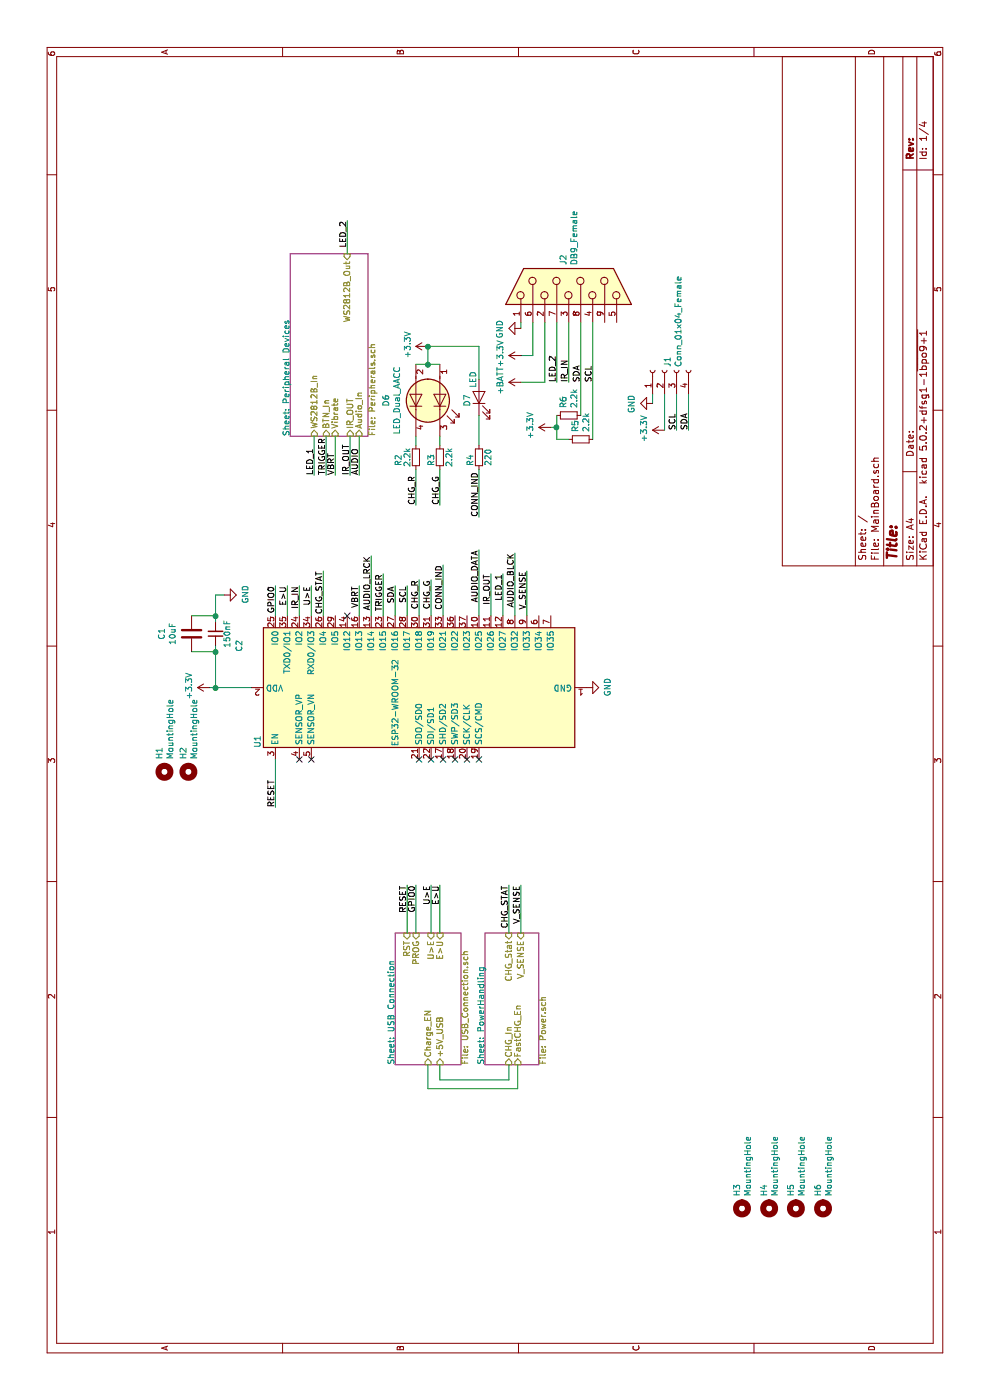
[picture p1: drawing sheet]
EESchema Schematic File Version 4
LIBS:MainBoard-cache
EELAYER 26 0
EELAYER END
$Descr A4 11693 8268
encoding utf-8
Sheet 1 4
Title ""
Date ""
Rev ""
Comp ""
Comment1 ""
Comment2 ""
Comment3 ""
Comment4 ""
$EndDescr
$Comp
L RF_Module:ESP32-WROOM-32 U1
U 1 1
P 5950 3500
F 0 "U1" H 5500 4850 50  0000 C CNN
F 1 "ESP32-WROOM-32" H 5825 3700 50  0000 C CNN
F 2 "RF_Module:ESP32-WROOM-32" H 5950 2000 50  0001 C CNN
F 3 "https://www.espressif.com/sites/default/files/documentation/esp32-wroom-32_datasheet_en.pdf" H 5650 3550 50  0001 C CNN
F 4 "1904-1025-1-ND" H 5950 3500 50  0001 C CNN "Digi-Key"
F 5 "ESP32-WROOM-32D (16MB)" H 5950 3500 50  0001 C CNN "MPN"
	1    5950 3500
	1    0    0    -1  
$EndComp
$Sheet
S 2800 4050 1100 450 
U 5C2BB052
F0 "PowerHandling" 50
F1 "Power.sch" 50
F2 "CHG_In" I L 2800 4250 50 
F3 "CHG_Stat" I R 3900 4250 50 
F4 "V_SENSE" I R 3900 4350 50 
F5 "FastCHG_En" I L 2800 4325 50 
$EndSheet
$Sheet
S 2800 3300 1100 550 
U 5C2BC95D
F0 "USB Connection" 50
F1 "USB_Connection.sch" 50
F2 "RST" I R 3900 3400 50 
F3 "PROG" I R 3900 3475 50 
F4 "U>E" I R 3900 3600 50 
F5 "E>U" I R 3900 3675 50 
F6 "+5V_USB" I L 2800 3675 50 
F7 "Charge_EN" I L 2800 3575 50 
$EndSheet
Wire Wire Line
	5350 2300 4950 2300
Text Label 4950 2300 0    50   ~ 0
RESET
Text Label 4300 3400 2    50   ~ 0
RESET
Wire Wire Line
	3900 3400 4300 3400
Wire Wire Line
	3900 3475 4300 3475
Text Label 4300 3475 2    50   ~ 0
GPIO0
Text Label 4300 3600 2    50   ~ 0
U>E
Text Label 4300 3675 2    50   ~ 0
E>U
Wire Wire Line
	3900 3600 4300 3600
Wire Wire Line
	3900 3675 4300 3675
Wire Wire Line
	6550 2600 6800 2600
Text Label 6800 2600 2    50   ~ 0
U>E
Text Label 6800 2400 2    50   ~ 0
E>U
Wire Wire Line
	6800 2400 6550 2400
Wire Wire Line
	6550 2300 6800 2300
Text Label 6800 2300 2    50   ~ 0
GPIO0
NoConn ~ 5350 3500
NoConn ~ 5350 3600
NoConn ~ 5350 3700
NoConn ~ 5350 3800
NoConn ~ 5350 3900
NoConn ~ 5350 4000
$Comp
L power:GND #PWR0101
U 1 1
P 5950 4900
F 0 "#PWR0101" H 5950 4650 50  0001 C CNN
F 1 "GND" H 5955 4727 50  0000 C CNN
F 2 "" H 5950 4900 50  0001 C CNN
F 3 "" H 5950 4900 50  0001 C CNN
	1    5950 4900
	1    0    0    -1  
$EndComp
Wire Wire Line
	2800 3675 2675 3675
Wire Wire Line
	2675 3675 2675 4250
Wire Wire Line
	2675 4250 2800 4250
NoConn ~ 5350 2600
NoConn ~ 5350 2500
$Comp
L power:+3.3V #PWR0102
U 1 1
P 5950 1750
F 0 "#PWR0102" H 5950 1600 50  0001 C CNN
F 1 "+3.3V" H 5965 1923 50  0000 C CNN
F 2 "" H 5950 1750 50  0001 C CNN
F 3 "" H 5950 1750 50  0001 C CNN
	1    5950 1750
	1    0    0    -1  
$EndComp
Wire Wire Line
	5950 1750 5950 1800
$Comp
L Device:C C1
U 1 1
P 6400 1600
F 0 "C1" V 6148 1600 50  0000 C CNN
F 1 "10uF" V 6239 1600 50  0000 C CNN
F 2 "Capacitor_SMD:C_0603_1608Metric" H 6438 1450 50  0001 C CNN
F 3 "~" H 6400 1600 50  0001 C CNN
	1    6400 1600
	0    1    1    0   
$EndComp
$Comp
L Device:C_Small C2
U 1 1
P 6400 1800
F 0 "C2" V 6200 1900 50  0000 C CNN
F 1 "150nF" V 6300 1800 50  0000 C CNN
F 2 "Capacitor_SMD:C_0603_1608Metric" H 6400 1800 50  0001 C CNN
F 3 "~" H 6400 1800 50  0001 C CNN
	1    6400 1800
	0    -1   -1   0   
$EndComp
Wire Wire Line
	6250 1600 6250 1800
Wire Wire Line
	6250 1800 5950 1800
Connection ~ 5950 1800
Wire Wire Line
	5950 1800 5950 2100
Wire Wire Line
	6250 1800 6300 1800
Connection ~ 6250 1800
Wire Wire Line
	6500 1800 6550 1800
Wire Wire Line
	6725 1800 6725 1875
Wire Wire Line
	6550 1600 6550 1800
Connection ~ 6550 1800
Wire Wire Line
	6550 1800 6725 1800
$Comp
L power:GND #PWR0103
U 1 1
P 6725 1875
F 0 "#PWR0103" H 6725 1625 50  0001 C CNN
F 1 "GND" H 6730 1702 50  0000 C CNN
F 2 "" H 6725 1875 50  0001 C CNN
F 3 "" H 6725 1875 50  0001 C CNN
	1    6725 1875
	1    0    0    -1  
$EndComp
NoConn ~ 6550 2900
$Sheet
S 8050 2425 1525 650 
U 5C2D6974
F0 "Peripheral Devices" 50
F1 "Peripherals.sch" 50
F2 "WS2812B_In" I L 8050 2625 50 
F3 "WS2812B_Out" I R 9575 2900 50 
F4 "BTN_In" I L 8050 2725 50 
F5 "Vibrate" I L 8050 2800 50 
F6 "IR_OUT" I L 8050 2925 50 
F7 "Audio_In" I L 8050 3000 50 
$EndSheet
Wire Wire Line
	2800 3575 2600 3575
Wire Wire Line
	2600 4325 2800 4325
$Comp
L Connector:DB9_Female J2
U 1 1
P 9300 4750
F 0 "J2" H 9479 4796 50  0000 L CNN
F 1 "DB9_Female" H 9479 4705 50  0000 L CNN
F 2 "Connector_Dsub:DSUB-9_Female_Horizontal_P2.77x2.84mm_EdgePinOffset4.94mm_Housed_MountingHolesOffset7.48mm" H 9300 4750 50  0001 C CNN
F 3 " ~" H 9300 4750 50  0001 C CNN
F 4 "AE10921-ND" H 9300 4750 50  0001 C CNN "Digi-Key"
F 5 "A-DF 09 A/KG-T2S" H 9300 4750 50  0001 C CNN "MPN"
	1    9300 4750
	1    0    0    -1  
$EndComp
Wire Wire Line
	9000 4350 8950 4350
$Comp
L power:GND #PWR0104
U 1 1
P 8950 4350
F 0 "#PWR0104" H 8950 4100 50  0001 C CNN
F 1 "GND" H 8955 4177 50  0000 C CNN
F 2 "" H 8950 4350 50  0001 C CNN
F 3 "" H 8950 4350 50  0001 C CNN
	1    8950 4350
	-1   0    0    1   
$EndComp
Wire Wire Line
	9000 4450 8725 4450
Wire Wire Line
	8725 4450 8725 4350
$Comp
L power:+3.3V #PWR0105
U 1 1
P 8725 4350
F 0 "#PWR0105" H 8725 4200 50  0001 C CNN
F 1 "+3.3V" H 8740 4523 50  0000 C CNN
F 2 "" H 8725 4350 50  0001 C CNN
F 3 "" H 8725 4350 50  0001 C CNN
	1    8725 4350
	1    0    0    -1  
$EndComp
Wire Wire Line
	9000 4550 8500 4550
Wire Wire Line
	8500 4550 8500 4350
$Comp
L power:+BATT #PWR0106
U 1 1
P 8500 4350
F 0 "#PWR0106" H 8500 4200 50  0001 C CNN
F 1 "+BATT" H 8515 4523 50  0000 C CNN
F 2 "" H 8500 4350 50  0001 C CNN
F 3 "" H 8500 4350 50  0001 C CNN
	1    8500 4350
	1    0    0    -1  
$EndComp
Wire Wire Line
	6550 4000 7100 4000
Text Label 7100 4000 2    50   ~ 0
AUDIO_DATA
Text Label 7725 3000 0    50   ~ 0
AUDIO
Wire Wire Line
	7725 3000 8050 3000
Wire Wire Line
	6550 4100 6900 4100
Text Label 6900 4100 2    50   ~ 0
IR_OUT
Text Label 7725 2925 0    50   ~ 0
IR_OUT
Wire Wire Line
	7725 2925 8050 2925
Wire Wire Line
	6550 4200 6900 4200
Text Label 6900 4200 2    50   ~ 0
LED_1
Wire Wire Line
	8050 2625 7725 2625
Text Label 7725 2625 0    50   ~ 0
LED_1
Text Label 9850 2900 2    50   ~ 0
LED_2
Wire Wire Line
	9575 2900 9850 2900
Wire Wire Line
	9000 4650 8500 4650
Text Label 8500 4650 0    50   ~ 0
LED_2
Text Label 6925 4400 2    50   ~ 0
V_SENSE
Wire Wire Line
	3900 4350 4300 4350
Text Label 4300 4350 2    50   ~ 0
V_SENSE
Wire Wire Line
	6925 4400 6550 4400
Wire Wire Line
	6550 3000 6800 3000
Text Label 6800 3000 2    50   ~ 0
VBRT
Text Label 7725 2800 0    50   ~ 0
VBRT
Wire Wire Line
	7725 2800 8050 2800
Wire Wire Line
	8050 2725 7725 2725
Text Label 7725 2725 0    50   ~ 0
TRIGGER
Text Label 6900 3200 2    50   ~ 0
TRIGGER
Wire Wire Line
	6900 3200 6550 3200
$Comp
L Device:R_Small R2
U 1 1
P 7875 3475
F 0 "R2" V 7725 3450 50  0000 C CNN
F 1 "2.2k" V 7800 3475 50  0000 C CNN
F 2 "Resistor_SMD:R_0603_1608Metric" H 7875 3475 50  0001 C CNN
F 3 "~" H 7875 3475 50  0001 C CNN
	1    7875 3475
	0    1    1    0   
$EndComp
$Comp
L Device:R_Small R3
U 1 1
P 7875 3675
F 0 "R3" V 7800 3650 50  0000 C CNN
F 1 "2.2k" V 7950 3675 50  0000 C CNN
F 2 "Resistor_SMD:R_0603_1608Metric" H 7875 3675 50  0001 C CNN
F 3 "~" H 7875 3675 50  0001 C CNN
	1    7875 3675
	0    1    1    0   
$EndComp
Wire Wire Line
	7975 3675 8050 3675
Wire Wire Line
	7975 3475 8050 3475
$Comp
L power:+3.3V #PWR0139
U 1 1
P 8800 3575
F 0 "#PWR0139" H 8800 3425 50  0001 C CNN
F 1 "+3.3V" H 8815 3748 50  0000 C CNN
F 2 "" H 8800 3575 50  0001 C CNN
F 3 "" H 8800 3575 50  0001 C CNN
	1    8800 3575
	1    0    0    -1  
$EndComp
Wire Wire Line
	8650 3575 8800 3575
$Comp
L Device:LED D7
U 1 1
P 8375 4000
F 0 "D7" H 8350 4100 50  0000 C CNN
F 1 "LED" H 8525 4050 50  0000 C CNN
F 2 "LED_SMD:LED_0603_1608Metric" H 8375 4000 50  0001 C CNN
F 3 "~" H 8375 4000 50  0001 C CNN
F 4 "1830-1068-1-ND" H 8375 4000 50  0001 C CNN "Digi-Key"
F 5 "IN-S63BT5B" H 8375 4000 50  0001 C CNN "MPN"
	1    8375 4000
	1    0    0    -1  
$EndComp
Wire Wire Line
	8525 4000 8800 4000
Wire Wire Line
	8800 4000 8800 3575
Connection ~ 8800 3575
Wire Wire Line
	8225 4000 7975 4000
$Comp
L Device:R_Small R4
U 1 1
P 7875 4000
F 0 "R4" V 7800 3975 50  0000 C CNN
F 1 "220" V 7950 4000 50  0000 C CNN
F 2 "Resistor_SMD:R_0603_1608Metric" H 7875 4000 50  0001 C CNN
F 3 "~" H 7875 4000 50  0001 C CNN
	1    7875 4000
	0    1    1    0   
$EndComp
$Comp
L Device:LED_Dual_AACC D6
U 1 1
P 8350 3575
F 0 "D6" H 8350 3228 50  0000 C CNN
F 1 "LED_Dual_AACC" H 8350 3319 50  0000 C CNN
F 2 "LED_SMD:LED_RGB_1210" H 8350 3320 50  0001 C CNN
F 3 "~" H 8380 3575 50  0001 C CNN
F 4 "160-1172-1-ND" H 8350 3575 50  0001 C CNN "Digi-Key"
F 5 "LTST-C155GEKT" H 8350 3575 50  0001 C CNN "MPN"
	1    8350 3575
	-1   0    0    1   
$EndComp
Wire Wire Line
	8650 3575 8650 3475
Wire Wire Line
	8650 3575 8650 3675
Connection ~ 8650 3575
$Comp
L Mechanical:MountingHole H1
U 1 1
P 5250 1375
F 0 "H1" H 5350 1421 50  0000 L CNN
F 1 "MountingHole" H 5350 1330 50  0000 L CNN
F 2 "MountingHole:MountingHole_3.2mm_M3_DIN965" H 5250 1375 50  0001 C CNN
F 3 "~" H 5250 1375 50  0001 C CNN
	1    5250 1375
	1    0    0    -1  
$EndComp
$Comp
L Mechanical:MountingHole H2
U 1 1
P 5250 1575
F 0 "H2" H 5350 1621 50  0000 L CNN
F 1 "MountingHole" H 5350 1530 50  0000 L CNN
F 2 "MountingHole:MountingHole_3.2mm_M3_DIN965" H 5250 1575 50  0001 C CNN
F 3 "~" H 5250 1575 50  0001 C CNN
	1    5250 1575
	1    0    0    -1  
$EndComp
Wire Wire Line
	9000 4750 8500 4750
Text Label 8500 4750 0    50   ~ 0
IR_IN
Text Label 8500 4850 0    50   ~ 0
SDA
Text Label 8500 4950 0    50   ~ 0
SCL
Wire Wire Line
	6550 2500 6800 2500
Text Label 6800 2500 2    50   ~ 0
IR_IN
Wire Wire Line
	6550 3300 6800 3300
Wire Wire Line
	6550 3400 6800 3400
Text Label 6800 3300 2    50   ~ 0
SDA
Text Label 6800 3400 2    50   ~ 0
SCL
$Comp
L Device:R_Small R6
U 1 1
P 8225 4750
F 0 "R6" H 8284 4796 50  0000 L CNN
F 1 "2.2k" H 8284 4705 50  0000 L CNN
F 2 "Resistor_SMD:R_0603_1608Metric" H 8225 4750 50  0001 C CNN
F 3 "~" H 8225 4750 50  0001 C CNN
	1    8225 4750
	1    0    0    -1  
$EndComp
$Comp
L Device:R_Small R5
U 1 1
P 8025 4850
F 0 "R5" H 8084 4896 50  0000 L CNN
F 1 "2.2k" H 8084 4805 50  0000 L CNN
F 2 "Resistor_SMD:R_0603_1608Metric" H 8025 4850 50  0001 C CNN
F 3 "~" H 8025 4850 50  0001 C CNN
	1    8025 4850
	1    0    0    -1  
$EndComp
Wire Wire Line
	8225 4850 9000 4850
Wire Wire Line
	8025 4950 9000 4950
Wire Wire Line
	8025 4750 8025 4650
Wire Wire Line
	8025 4650 8125 4650
Wire Wire Line
	8125 4650 8125 4600
Connection ~ 8125 4650
Wire Wire Line
	8125 4650 8225 4650
$Comp
L power:+3.3V #PWR0140
U 1 1
P 8125 4600
F 0 "#PWR0140" H 8125 4450 50  0001 C CNN
F 1 "+3.3V" H 8140 4773 50  0000 C CNN
F 2 "" H 8125 4600 50  0001 C CNN
F 3 "" H 8125 4600 50  0001 C CNN
	1    8125 4600
	1    0    0    -1  
$EndComp
$Comp
L Connector:Conn_01x04_Female J1
U 1 1
P 8600 5550
F 0 "J1" H 8627 5526 50  0000 L CNN
F 1 "Conn_01x04_Female" H 8627 5435 50  0000 L CNN
F 2 "Connector_PinSocket_2.54mm:PinSocket_1x04_P2.54mm_Vertical" H 8600 5550 50  0001 C CNN
F 3 "~" H 8600 5550 50  0001 C CNN
	1    8600 5550
	1    0    0    -1  
$EndComp
$Comp
L power:GND #PWR0141
U 1 1
P 8325 5450
F 0 "#PWR0141" H 8325 5200 50  0001 C CNN
F 1 "GND" H 8330 5277 50  0000 C CNN
F 2 "" H 8325 5450 50  0001 C CNN
F 3 "" H 8325 5450 50  0001 C CNN
	1    8325 5450
	-1   0    0    1   
$EndComp
$Comp
L power:+3.3V #PWR0142
U 1 1
P 8100 5550
F 0 "#PWR0142" H 8100 5400 50  0001 C CNN
F 1 "+3.3V" H 8115 5723 50  0000 C CNN
F 2 "" H 8100 5550 50  0001 C CNN
F 3 "" H 8100 5550 50  0001 C CNN
	1    8100 5550
	1    0    0    -1  
$EndComp
Wire Wire Line
	8325 5450 8400 5450
Wire Wire Line
	8400 5550 8100 5550
Wire Wire Line
	8400 5650 8100 5650
Text Label 8100 5650 0    50   ~ 0
SCL
Text Label 8100 5750 0    50   ~ 0
SDA
Wire Wire Line
	8100 5750 8400 5750
$Comp
L Mechanical:MountingHole H3
U 1 1
P 1600 6200
F 0 "H3" H 1700 6246 50  0000 L CNN
F 1 "MountingHole" H 1700 6155 50  0000 L CNN
F 2 "Symbol:KiCad-Logo_5mm_SolderMask" H 1600 6200 50  0001 C CNN
F 3 "~" H 1600 6200 50  0001 C CNN
	1    1600 6200
	1    0    0    -1  
$EndComp
$Comp
L Mechanical:MountingHole H4
U 1 1
P 1600 6425
F 0 "H4" H 1700 6471 50  0000 L CNN
F 1 "MountingHole" H 1700 6380 50  0000 L CNN
F 2 "Symbol:OSHW-Logo_5.7x6mm_SilkScreen" H 1600 6425 50  0001 C CNN
F 3 "~" H 1600 6425 50  0001 C CNN
	1    1600 6425
	1    0    0    -1  
$EndComp
$Comp
L Mechanical:MountingHole H5
U 1 1
P 1600 6650
F 0 "H5" H 1700 6696 50  0000 L CNN
F 1 "MountingHole" H 1700 6605 50  0000 L CNN
F 2 "MainBoard_Rev2:QR_Link" H 1600 6650 50  0001 C CNN
F 3 "~" H 1600 6650 50  0001 C CNN
	1    1600 6650
	1    0    0    -1  
$EndComp
Wire Wire Line
	6550 3700 6975 3700
Text Label 6975 3700 2    50   ~ 0
CONN_IND
Wire Wire Line
	7775 4000 7375 4000
Text Label 7375 4000 0    50   ~ 0
CONN_IND
Wire Wire Line
	7775 3675 7475 3675
Wire Wire Line
	7775 3475 7475 3475
Text Label 7475 3475 0    50   ~ 0
CHG_R
Text Label 7475 3675 0    50   ~ 0
CHG_G
Wire Wire Line
	6550 3500 6850 3500
Wire Wire Line
	6550 3600 6850 3600
Text Label 6850 3500 2    50   ~ 0
CHG_R
Text Label 6850 3600 2    50   ~ 0
CHG_G
$Comp
L Mechanical:MountingHole H6
U 1 1
P 1600 6875
F 0 "H6" H 1700 6921 50  0000 L CNN
F 1 "MountingHole" H 1700 6830 50  0000 L CNN
F 2 "MainBoard_Rev2:DragonIcon" H 1600 6875 50  0001 C CNN
F 3 "~" H 1600 6875 50  0001 C CNN
	1    1600 6875
	1    0    0    -1  
$EndComp
Wire Wire Line
	6550 2700 6925 2700
Text Label 6925 2700 2    50   ~ 0
CHG_STAT
Wire Wire Line
	3900 4250 4300 4250
Text Label 4300 4250 2    50   ~ 0
CHG_STAT
Wire Wire Line
	2600 3575 2600 4325
Wire Wire Line
	6550 4300 7075 4300
Text Label 7075 4300 2    50   ~ 0
AUDIO_BLCK
Wire Wire Line
	6550 3100 7050 3100
Text Label 7050 3100 2    50   ~ 0
AUDIO_LRCK
$EndSCHEMATC
